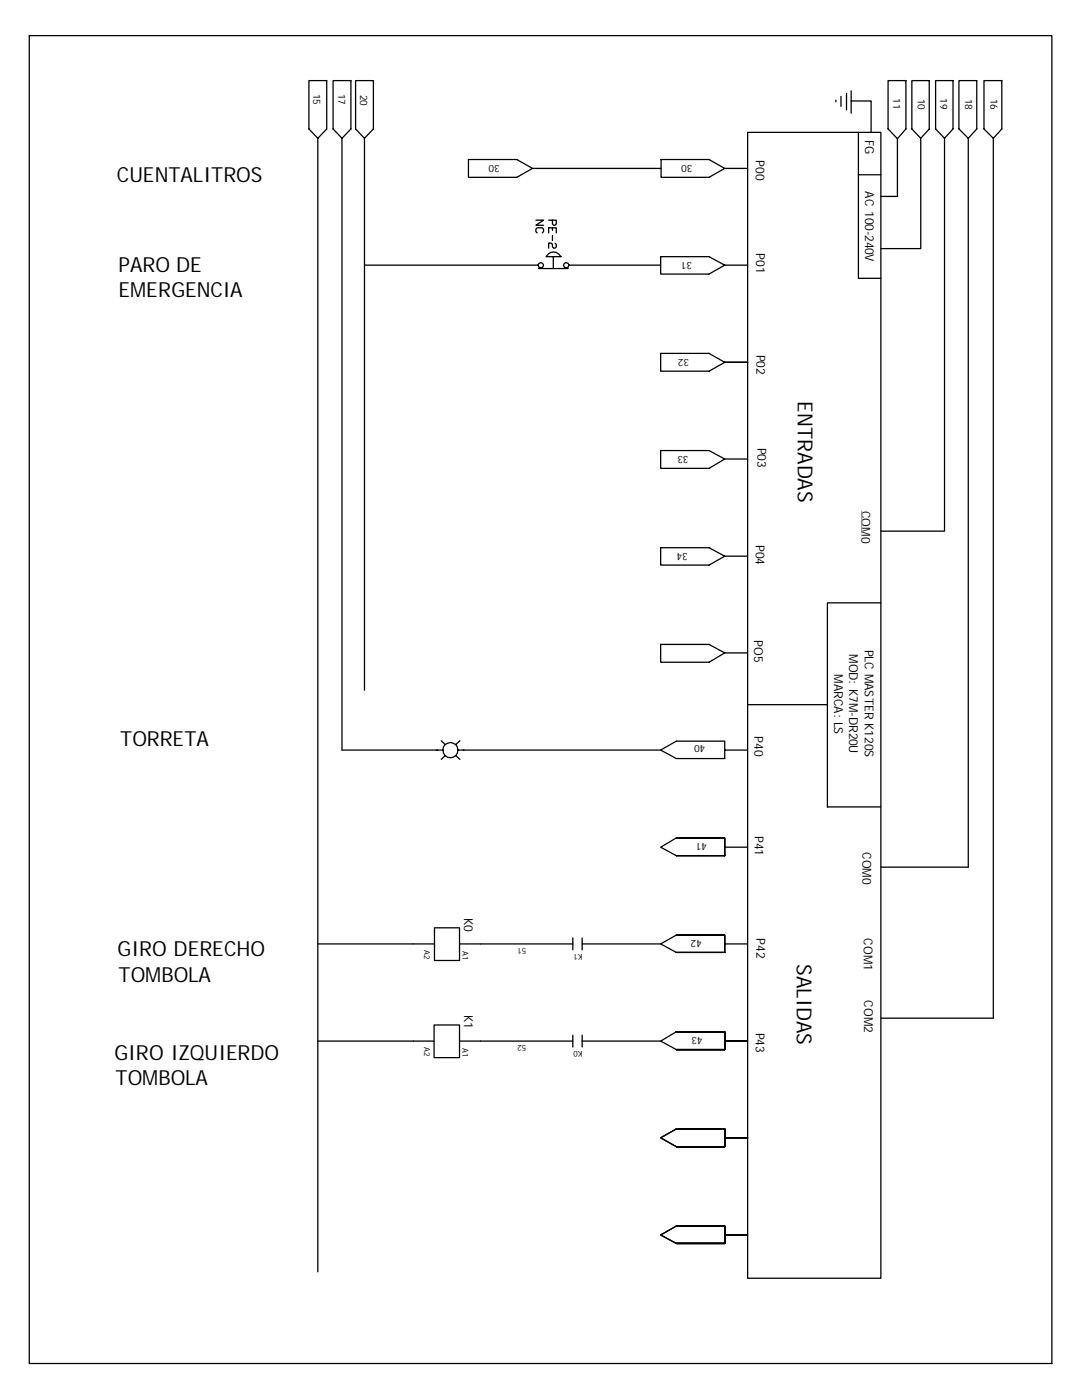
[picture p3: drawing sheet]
<svg xmlns="http://www.w3.org/2000/svg" width="216mm" height="279mm" viewBox="0 0 216 279" stroke-linecap="round" stroke-linejoin="round" font-family="sans-serif">
<g fill="none" stroke="#000" stroke-width=".25">
<path d="M5.8 7.1h204.1v265h-204.1zM61.6 16.1h3.6v9.6l-1.8 1.9-1.8-1.9zM66.5 16.1h3.5v9.6l-1.8 1.9-1.7-1.9zM71 16.1h3.5v9.6l-1.8 1.9-1.7-1.9zM166.8 20v.3M167.8 19.2v2.1M168.9 18.6v3.3M169.8 18.1v4.5M177.2 16.1h3.6v9.6l-1.7 2-1.9-2zM181.9 16.1h3.5v9.6l-1.7 1.9-1.8-1.9zM186.7 16.1h3.5v9.6l-1.7 1.9-1.8-1.9zM191.3 16.1h3.6v9.6l-1.7 1.9-1.9-1.9z"/>
<path d="M196.3 16.1h3.6v9.6l-1.7 1.9-1.9-1.9zM63.4 27.6v226.2M68.2 27.6v122.1h20.2M72.7 27.6v110.2M93.5 31.8h9.6l3.2 1.8-3.2 1.8h-9.6zM106.3 33.6h25.6M131.9 31.8h9.6l3.1 1.8-3.1 1.8h-9.6zM144.6 33.6h4.6M149.2 26.4h26.6v228.7h-26.6zM169.8 20.2h4v6.2M171.3 26.4v29.1h4.5M171.3 34.9h4.5"/>
<path d="M179.1 27.7v11.5h-3.3M183.7 27.6v22h-7.9M188.5 27.6v78.4h-12.7M193.2 27.6v145.5h-17.4M198.2 27.6v175.6h-22.4M72.7 52.9h34.7M106.9 43.9h1.6l-1.6 1.1h1.6M107.2 46.5l-.3-.3v-.5l.3-.2h1l.3 .2v.5l-.3 .3M107.4 53.6h6M107.5 52.6l.4-.2 .4 .2 .2 .3-.2 .4h-.8l-.1-.4zM109.4 50.7a1.6 1.6 0 0 1 2.5 .5h-2.9zM109.5 43.9h1.5v.8l-.3 .3h-.2l-.3-.3v-.8"/>
<path d="M109.5 46.5v-1h1.5v1M110.2 45.5v.5M110.2 47v1M110.4 51.2v2.3M110.7 48.5l.3 .3v.5l-.3 .2h-.2l-.3-.2v-.5l-.2-.3h-.5v1M112.6 52.6l.3-.2 .5 .2 .1 .3-.1 .4h-.8l-.2-.4zM113.5 52.9h18.3M131.8 51.2h9.7l3.1 1.7-3.1 1.8h-9.7zM144.6 52.9h4.6M131.8 70.5h9.7l3.1 1.8-3.1 1.8h-9.7zM144.6 72.3h4.6M131.8 89.9h9.7l3.1 1.7-3.1 1.9h-9.7z"/>
<path d="M144.6 91.6h4.6M131.8 109.3h9.7l3.1 1.7-3.1 1.8h-9.7zM144.6 111h4.5M131.8 128.6h9.7l3.1 1.7-3.1 1.9h-9.7zM144.6 130.3h4.5M175.8 120.3h-10.7v40.7h10.7M88.1 147.8l.7 .8M88.8 150.8l-.7 .8M90.9 150.8l.9 .8M91.4 149.7h40.4M91.8 147.8l-.9 .8M131.8 149.7l3.2-1.8h9.6v3.5h-9.6z"/>
<path d="M144.6 149.7h4.5M149.2 140.6h15.9M131.8 169.1l3.2-1.9h9.6v3.6h-9.6zM144.6 169.1h4.5M63.4 188.4h23.3M86.7 185.2h5v6.5h-5zM91.7 188.4h22.6M114.3 187.2v2.4M116.2 187.2v2.4M116.2 188.4h15.6M131.8 188.4l3.2-1.8h9.6v3.5h-9.6zM144.6 188.4h4.5"/>
<path d="M63.4 207.8h23.2M86.6 204.6h5.1v6.5h-5.1zM91.7 207.8h22.6M114.3 206.6v2.4M116.2 207.8h15.6M116.2 206.6v2.4M135 205.9h9.6v3.6h-9.6M135 205.9l-3.2 1.9 3.2 1.7M144.6 207.8h4.6M135 225.3h9.6v3.6M135 225.3l-3.2 1.8 3.2 1.8M135 225.3h9.6v3.6h-9.6"/>
<path d="M135 228.9h9.6M135 228.9h9.6v-3.6h-9.6h9.6v3.6M144.6 227.1h4.6M135 244.7h9.6v3.5h-9.6M135 244.7h9.6v3.5M135 244.7l-3.2 1.8 3.2 1.7M135 248.2h9.6M135 248.2h9.6v-3.5h-9.6h9.6v3.5M144.6 246.5h4.6"/>
<circle cx="89.9" cy="149.7" r="1.52"/>
</g>
<path d="M172 102v4.3" fill="none" stroke="#989898" stroke-width=".25"/>
<g font-size="4.1">
<text x="23.3" y="36.4">CUENTALITROS</text>
<text x="23.6" y="54.2">PARO DE</text>
<text x="23.6" y="59.4">EMERGENCIA</text>
<text x="159.2" y="80.1" transform="rotate(90 159.2 80.1)">ENTRADAS</text>
<text x="24" y="148.8">TORRETA</text>
<text x="23.5" y="190.8">GIRO DERECHO</text>
<text x="23.6" y="195.9">TOMBOLA</text>
<text x="159" y="192.4" transform="rotate(90 159 192.4)">SALIDAS</text>
<text x="22.9" y="211.5">GIRO IZQUIERDO</text>
<text x="23" y="216.6">TOMBOLA</text>
</g>
<g font-size="2.5">
<text x="172.6" y="27.9" transform="rotate(90 172.6 27.9)">FG</text>
<text x="150.8" y="31.9" transform="rotate(90 150.8 31.9)">P00</text>
<text x="172.6" y="38.2" transform="rotate(90 172.6 38.2)">AC 100-240V</text>
<text x="150.9" y="50.5" transform="rotate(90 150.9 50.5)">P01</text>
<text x="151" y="70.8" transform="rotate(90 151 70.8)">P02</text>
<text x="151.1" y="89.3" transform="rotate(90 151.1 89.3)">P03</text>
<text x="171.9" y="101.9" transform="rotate(90 171.9 101.9)">COM0</text>
<text x="150.8" y="108.7" transform="rotate(90 150.8 108.7)">P04</text>
<text x="150.5" y="127.8" transform="rotate(90 150.5 127.8)">PO5</text>
<text x="169.4" y="130.5" transform="rotate(90 169.4 130.5)">MOD: K7M-DR20U</text>
<text x="172.6" y="129.6" transform="rotate(90 172.6 129.6)">PLC MASTER K120S</text>
<text x="166.5" y="134.5" transform="rotate(90 166.5 134.5)">MARCA: LS</text>
<text x="150.5" y="147" transform="rotate(90 150.5 147)">P40</text>
<text x="150.6" y="166.8" transform="rotate(90 150.6 166.8)">P41</text>
<text x="172.1" y="170" transform="rotate(90 172.1 170)">COM0</text>
<text x="92.6" y="183.2" transform="rotate(90 92.6 183.2)">K0</text>
<text x="151" y="187.3" transform="rotate(90 151 187.3)">P42</text>
<text x="172.4" y="187.3" transform="rotate(90 172.4 187.3)">COM1</text>
<text x="92.6" y="202.6" transform="rotate(90 92.6 202.6)">K1</text>
<text x="172.5" y="199.6" transform="rotate(90 172.5 199.6)">COM2</text>
<text x="150.8" y="206.1" transform="rotate(90 150.8 206.1)">P43</text>
</g>
<g font-size="2">
<text x="62.5" y="18.7" transform="rotate(90 62.5 18.7)">15</text>
<text x="67.5" y="18.7" transform="rotate(90 67.5 18.7)">17</text>
<text x="71.9" y="18.9" transform="rotate(90 71.9 18.9)">20</text>
<text x="178.2" y="19.6" transform="rotate(90 178.2 19.6)">11</text>
<text x="183.1" y="19.7" transform="rotate(90 183.1 19.7)">10</text>
<text x="187.6" y="19.6" transform="rotate(90 187.6 19.6)">19</text>
<text x="192.6" y="19.7" transform="rotate(90 192.6 19.7)">18</text>
<text x="197.6" y="19.7" transform="rotate(90 197.6 19.7)">16</text>
<text x="99.7" y="32.9" transform="rotate(-180 99.7 32.9)">30</text>
<text x="138.2" y="32.9" transform="rotate(-180 138.2 32.9)">30</text>
<text x="138.1" y="52.2" transform="rotate(-180 138.1 52.2)">31</text>
<text x="137.5" y="71.6" transform="rotate(-180 137.5 71.6)">32</text>
<text x="137.4" y="90.9" transform="rotate(-180 137.4 90.9)">33</text>
<text x="137.2" y="110.4" transform="rotate(-180 137.2 110.4)">34</text>
<text x="140.7" y="148.8" transform="rotate(-180 140.7 148.8)">40</text>
<text x="141.1" y="168.2" transform="rotate(-180 141.1 168.2)">41</text>
<text x="140" y="187.5" transform="rotate(-180 140 187.5)">42</text>
<text x="140.2" y="206.9" transform="rotate(-180 140.2 206.9)">43</text>
</g>
<g font-size="1.6">
<text x="84.7" y="189.6" transform="rotate(90 84.7 189.6)">A2</text>
<text x="92.3" y="189.8" transform="rotate(90 92.3 189.8)">A1</text>
<text x="105" y="189.2" transform="rotate(-180 105 189.2)">51</text>
<text x="116.2" y="190.4" transform="rotate(-180 116.2 190.4)">K1</text>
<text x="84.7" y="209" transform="rotate(90 84.7 209)">A2</text>
<text x="92.3" y="209.1" transform="rotate(90 92.3 209.1)">A1</text>
<text x="105" y="208.6" transform="rotate(-180 105 208.6)">52</text>
<text x="116.2" y="209.8" transform="rotate(-180 116.2 209.8)">K0</text>
</g>
</svg>
